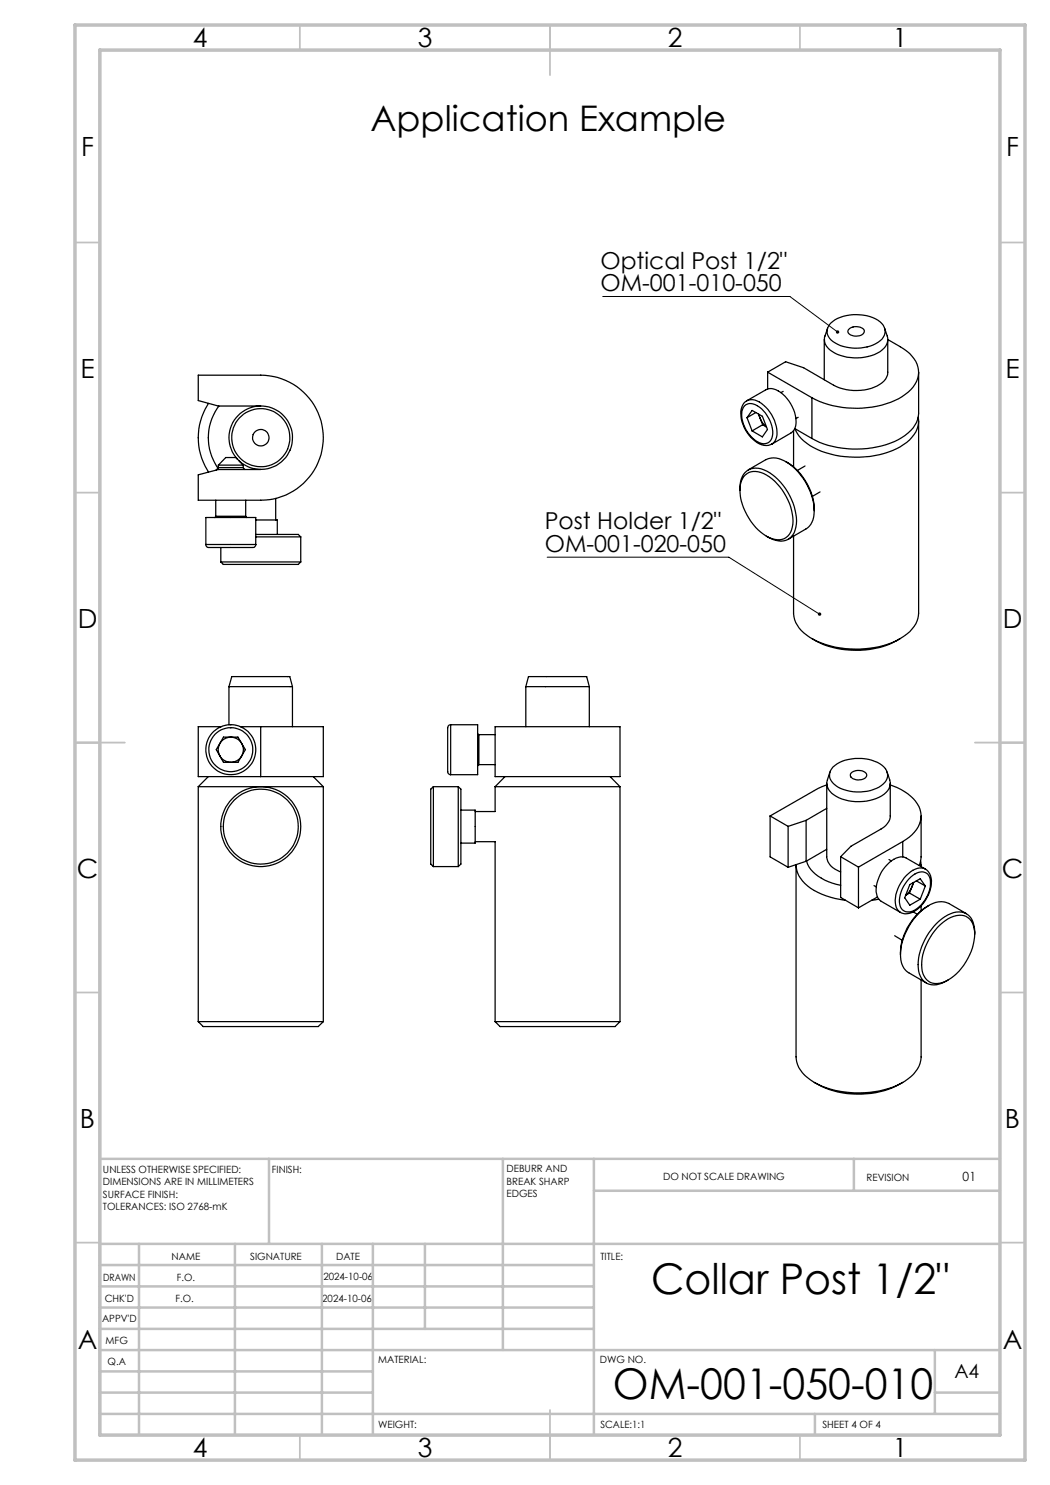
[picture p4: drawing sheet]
<svg xmlns="http://www.w3.org/2000/svg" width="210mm" height="297mm" viewBox="0 0 210 297" stroke-linecap="round" stroke-linejoin="round" font-family="sans-serif">
<g fill="none" stroke="#000" stroke-width=".25">
<path d="M153.5 74.4l3.6-2 3.6 1.2 6 3.4a9.7 9.7 0 0 0 9.7-.5 2.77 2.77 0 0 0 1.2-2.1v-6.5a15.9 15.9 0 0 1 4.8 3.3 4.7 4.7 0 0 1-.8 7.2 17.1 17.1 0 0 1-12.1 3.2 17.7 17.7 0 0 1-7.1-2.1M153.5 74.4l8.9 5.1M153.5 74.4v3.4M156.6 78.3l-.4 .2M162.4 79.5v8.2M164.9 67.9v8M165.5 65.6a4 4 0 0 0-.6 2.8 4.6 4.6 0 0 0 3.8 2.9 9.2 9.2 0 0 0 7.7-1.3 2.56 2.56 0 0 0 1-2.8l-.5-1.6M166.2 64.6a8.5 8.5 0 0 1 9.8-.2 2.35 2.35 0 0 1-.4 4 8.5 8.5 0 0 1-9.4-.4 2.22 2.22 0 0 1 0-3.4zM169.8 65.8a2.19 2.19 0 0 1 3.1 .3 1.37 1.37 0 0 1-1.8 1.1l-1-.2a.68 .68 0 0 1-.3-1.2zM183.7 74.4v8.2a6.1 6.1 0 0 1-3.3 4.9 19.4 19.4 0 0 1-18 .2M41.7 80.7a12.5 12.5 0 0 0 0 13.7M43.7 93v.5h4.9v-.5"/>
<path d="M43.7 93h4.9M43.7 93.5l-.5 .5M43.8 81.2a10.5 10.5 0 0 0-.2 12.4M47.5 91.9l-.3-.4h-2l-1.5 1.5M47.8 92.2l.8 .8M48.6 93.5l.4 .4M52.1 81.2h-8.4l-4-1.1v-5.1h12.4a12.5 12.5 0 0 1 12.6 12.5 12.5 12.5 0 0 1-12.6 12.5h-12.4v-5l4-1.1h8.4M55.1 99.7v4.3M148 98.1a3.9 3.9 0 0 1 2.2-4.3 5.9 5.9 0 0 1 5.4 2.1 11.6 11.6 0 0 1 3.6 9.5 3.1 3.1 0 0 1-4.7 2.5l-1.2-.7M148.9 81.2a2.2 2.2 0 0 1 3 .2 6.4 6.4 0 0 1 2.5 6.2 1.83 1.83 0 0 1-3 .7 6.7 6.7 0 0 1-3-6.1zM149 95a3.7 3.7 0 0 1 4.8 .4 11.7 11.7 0 0 1 4.8 9.4 3.1 3.1 0 0 1-4.8 2.7 11.4 11.4 0 0 1-5.8-10.1 3.7 3.7 0 0 1 1-2.4zM149.3 80.1h.1"/>
<path d="M149.4 80.1a2.9 2.9 0 0 1 3.4 1 7 7 0 0 1 2.4 6.7 2.25 2.25 0 0 1-3.3 1 6.9 6.9 0 0 1-3.5-7.4 1.94 1.94 0 0 1 .9-1.2M149.4 80.1l3.8-2.1a2.6 2.6 0 0 1 2.9 .5 7.1 7.1 0 0 1 2.9 7.1l-.7 .9-3.9 2.3M149.4 83.5l1 2.7M149.4 83.5l1-1.4 2.1 1.2 1 2.6-1 1.5-2.1-1.2M149.6 94l3.6-2.1a4.5 4.5 0 0 1 4.8 1 12.1 12.1 0 0 1 4.7 10.5l-.1 .6a3.2 3.2 0 0 1-1.4 1.8l-3.5 2M151.2 82.5l-1.8 1M151.7 82.8l.3 .8M151.8 82.9l.2 .7M152 83.6l.5 .9 .8 .9M152 83.6l.5 1.3M152.5 84.9l-2.1 1.3M152.5 84.9l.8 .5"/>
<path d="M157.2 92.4a11.6 11.6 0 0 1 5.6 9.7M158.7 86.1v7.3M159 85.7l3.4 2M159.6 83.5l-.4 .2M161 93.2l-1.5 .9M164 98.4l-1.5 .9M183.7 83.4a5.3 5.3 0 0 1-2.3 5.1 18 18 0 0 1-13.4 2.7 13.3 13.3 0 0 1-8.2-4l-.8-1.4M183.7 84.2v38.4a6.3 6.3 0 0 1-3.6 5.1 19.5 19.5 0 0 1-18.1-.2 6.2 6.2 0 0 1-3.3-4.9v-15.4M41.2 108.9a.67 .67 0 0 0 1 .6h8.1a.6 .6 0 0 0 .9-.6M41.2 108.9v-5.4h10v5.4M41.2 108.9h10M43.1 103.3l-.2 .2"/>
<path d="M43.1 103.3h6M43.1 100v3.3M44.2 112.4h15.9M44.2 112.4l.5 .5h15l.4-.5M44.2 109.5v2.9M49.1 103.3l.3 .2M49.1 100v3.3M51.2 107.4h8.9M51.2 106.9h8.5l.4 .5M51.2 104h4.3v2.9M60.1 107.4v5M45.8 137.3h12.7"/>
<path d="M45.8 137.3l.6-2h11.6l.5 2M45.8 137.3v7.7M58.5 137.3v8M105.2 137.3h12.7M105.2 137.3l.5-2h11.6l.6 2M105.2 137.3v8M117.9 137.3v8M162.4 127.7a17.7 17.7 0 0 0 17.7 0M39.7 157.3h25M39.7 157.3v47M41.7 155.3l-2 2M44.2 145.3h-4.5v10h12.4"/>
<path d="M44.7 147.4h2.9l1.5 2.5-1.5 2.6h-2.9l-1.4-2.6zM48.1 145.3h4M52.1 145.3h12.6v10h-12.6M52.1 145.3v10M62.7 155.3l2 2M64.7 157.3v47M86.7 157.3v16M86.7 157.3l-.6 .5v15l.6 .5M86.7 157.3h5M90.1 145a.89 .89 0 0 0-.6 1.2v8.1a.59 .59 0 0 0 .6 .6M90.1 145h5.4v9.9h-5.4M90.1 145v9.9"/>
<path d="M91.7 157.3l.5 .5v15l-.5 .5M91.7 157.3v16M95.5 146.7l.3 .2M95.8 152.9l-.3 .3M95.8 146.9v6M95.8 152.9h3.2M95.8 146.9h3.2M99 157.3h25M99 145.3h25v10h-25zM99 157.3v5h-4M101 155.3l-2 2M122 155.3l2 2"/>
<path d="M124 157.3v47M165.3 156.7v14.7a3.6 3.6 0 0 0 2.8 3M165.3 157l-1.7 .7-9.6 5.5M166 154.4a5.2 5.2 0 0 0-.6 2.7 5 5 0 0 0 4.3 3.1 9.1 9.1 0 0 0 7.5-1.7 2.46 2.46 0 0 0 .7-2.5l-.5-1.6M166.6 153.4a8.4 8.4 0 0 1 10.2 0 2.27 2.27 0 0 1-.6 3.7 8.6 8.6 0 0 1-9.4-.3 2.21 2.21 0 0 1-.2-3.4zM170.3 154.6a2.19 2.19 0 0 1 3 .3 1.31 1.31 0 0 1-1.7 1.1l-1-.3a.71 .71 0 0 1-.3-1.1zM178 157a9.1 9.1 0 0 1 6 4.9 5.1 5.1 0 0 1-2.1 5.5l-1.3 .9M178 156.7v6.5a3.1 3.1 0 0 1-1.8 2.6l-6 3.5-2.1 2M86.7 173.3h5M92.2 162h2.8v6.6h-2.8M95 168.3h4v36M154 163.2l3.6 2.1"/>
<path d="M154 163.2v8.2l3.6 2.1M157.6 165.3v8.2M159.2 172.9a6.6 6.6 0 0 0 4.4 5.6l2.5 1 3 .6M159.2 173v38.4a6.4 6.4 0 0 0 3.7 5.1M161.2 164.1l-3.6 1.2M161.2 164.1v8.2M161.2 172.3l-3.6 1.2M161.3 172.2a6.7 6.7 0 0 0 4.4 4.2l2.4 .7M165.3 161.7l-4.1 2.4M165.3 169.9l-4.1 2.4M168.1 171.3l3.6 2.1M168.1 171.3v8.2l3.6 2.1"/>
<path d="M171.7 173.4v8.2M174.8 177.1l.5 .3M175.5 179.4l-3.8 2.2M175.8 179.8l-1.5 .3M177.8 171.9l.5 .3M180.6 168.3l-8.9 5.1M180.6 168.3v3.1M181.9 178.6l2.1 1.2M182.2 175.4a2.54 2.54 0 0 1 3.4-.6 4.7 4.7 0 0 1-.6 5.3 3.9 3.9 0 0 1-4 2.2 2.37 2.37 0 0 1-1-2.9 7.2 7.2 0 0 1 2.2-4zM182.4 177.3l-.6 1.1-.6 .6 .7-.4M182.4 177.3l-.5 1.3M182.6 176.6l-.2 .7"/>
<path d="M182.7 176.5l-.3 .8M183.3 176.2l1.8 1M184.1 172.2l.1 1.1v-.3M184.2 163.2v8.2l-.4 1.7M185.1 173.8a3.3 3.3 0 0 1 1 4 6.6 6.6 0 0 1-4.6 4.9l-.5 .1-.9-.3M185.1 173.8l-3.8-2.2a3.3 3.3 0 0 0-3.9 1.3 6.9 6.9 0 0 0-2 6.4l.7 .9 4 2.3M185.1 173.8a2.9 2.9 0 0 0-3.4 .9 7.4 7.4 0 0 0-2.6 6.3l.4 .9 .6 .6M185.1 177.2l-1.1-1.4-2 1.1-1.1 2.7 1.1 1.4 2-1.2M185.1 177.2l-1.1 2.6M178.9 187.1l1.5 1M180.1 190.9a3.9 3.9 0 0 0 1.7 3.7l3.5 2M182.6 182.4l.8 .4"/>
<path d="M184.2 196v15.4a6.1 6.1 0 0 1-3.3 4.9 19.7 19.7 0 0 1-18 .2M184.2 181.2v.9M185.7 181.1a11.6 11.6 0 0 0-5.6 9.8M187.5 185.5a6 6 0 0 1 5.3-2.4 3.2 3.2 0 0 1 2.1 3.1 11.4 11.4 0 0 1-5.8 10.1 3 3 0 0 1-4.5-1.6 10.5 10.5 0 0 1 2.9-9.2zM193.3 182.7l-3.5-2a4.5 4.5 0 0 0-4.9 1 12.9 12.9 0 0 0-4.8 9.2M194.9 186.8a4.4 4.4 0 0 0-1.7-4.1 4.5 4.5 0 0 0-4.8 1 12.1 12.1 0 0 0-4.7 10.5 3.2 3.2 0 0 0 4.7 2.4l1.2-.6M39.7 204.3l.9 1h23l1.1-1M39.7 204.3h25M99 204.3h25M99 204.3l1 1h23l1-1M162.9 216.5a17.9 17.9 0 0 0 17.7 0"/>
<circle cx="52.2" cy="87.5" r="1.66"/>
<circle cx="52.2" cy="87.5" r="5.8"/>
<circle cx="52.2" cy="87.5" r="6.4"/>
<circle cx="46.1" cy="149.9" r="4.4"/>
<circle cx="46.2" cy="150" r="2.51"/>
<circle cx="46.2" cy="150" r="5"/>
<circle cx="52.2" cy="165.3" r="8"/>
<circle cx="52.2" cy="165.3" r="7.5"/>
</g>
<path d="M120.5 59.3h37.5l9.5 7.1M109.4 111.4h36.4l18.1 11.4" fill="none" stroke="#000" stroke-width=".2"/>
<g fill="none" stroke="#c0c0c0" stroke-width=".35">
<path d="M60 5v5M110 5v10M160 5v5M15 48.5h5M200 48.5h5M15 98.5h5M200 98.5h5M15 148.5h10M195 148.5h10M15 198.5h5M200 198.5h5M15 248.5h5"/>
<path d="M200 248.5h5M60 287v5M110 282v10M160 287v5"/>
</g>
<g fill="none" stroke="#c0c0c0" stroke-width=".5">
<path d="M53.8 231.8v17M100.6 231.8v38.2M118.8 231.8v55.2M118.8 238.2h81.2M170.8 231.8v6.4M200 231.8h-180v55.2M20 248.8h180M20 257.3h98.8M20 253h98.8M27.8 248.8v38.2M47 248.8v38.2M64.4 248.8v38.2"/>
<path d="M74.6 248.8v38.2M85 248.8v17M20 265.8h98.8M20 261.5h98.8M20 278.5h54.6M20 274.3h54.6M20 270h180M187 278.5h13M187 270v12.8M20 282.8h180M163 282.8v4.2"/>
</g>
<path d="M15 5h190v287h-190zM20 10h180v277h-180z" fill="none" stroke="#c0c0c0" stroke-width=".7"/>
<path d="M167.3 66.2h-.1a.33 .33 0 0 0 .1 .5 .33 .33 0 0 0 .5-.1l-.3-.2 .3 .2a.34 .34 0 0 0-.1-.5 .34 .34 0 0 0-.4 .1zM163.7 122.6a.34 .34 0 0 0 0 .5 .34 .34 0 0 0 .5-.1l-.3-.2 .4 .1a.35 .35 0 0 0-.2-.4 .35 .35 0 0 0-.4 .1z" fill="#000"/>
<g font-size="8.5">
<text x="130.2" y="258.8">Collar Post 1/2&quot;</text>
<text x="122.6" y="279.7">OM-001-050-010</text>
</g>
<text font-size="7.1" x="74.1" y="26.3">Application Example</text>
<g font-size="5.3">
<text x="38.5" y="9.5">4</text>
<text x="83.5" y="9.5">3</text>
<text x="133.6" y="9.5">2</text>
<text x="178.6" y="9.5">1</text>
<text x="16.2" y="31.3">F</text>
<text x="201.2" y="31.3">F</text>
<text x="16.1" y="75.5">E</text>
<text x="201.1" y="75.5">E</text>
<text x="15.5" y="125.5">D</text>
<text x="200.5" y="125.5">D</text>
<text x="15.4" y="175.5">C</text>
<text x="200.4" y="175.5">C</text>
<text x="16" y="225.5">B</text>
<text x="201" y="225.5">B</text>
<text x="15.5" y="269.8">A</text>
<text x="200.5" y="269.8">A</text>
<text x="38.5" y="291.5">4</text>
<text x="83.5" y="291.5">3</text>
<text x="133.6" y="291.5">2</text>
<text x="178.6" y="291.5">1</text>
</g>
<g font-size="4.7">
<text x="120.1" y="53.7">Optical Post 1/2&quot;</text>
<text x="120.1" y="58.3">OM-001-010-050</text>
<text x="109" y="105.8">Post Holder 1/2&quot;</text>
<text x="109" y="110.4">OM-001-020-050</text>
</g>
<text font-size="3.9" x="190.9" y="275.5">A4</text>
<text font-size="2.5" x="192.5" y="236.1">01</text>
<g font-size="2">
<text x="20.6" y="234.6">UNLESS OTHERWISE SPECIFIED:</text>
<text x="20.6" y="237.1">DIMENSIONS ARE IN MILLIMETERS</text>
<text x="20.6" y="239.6">SURFACE FINISH:</text>
<text x="54.4" y="234.6">FINISH:</text>
<text x="101.3" y="234.5">DEBURR AND</text>
<text x="101.3" y="237">BREAK SHARP</text>
<text x="101.3" y="239.5">EDGES</text>
<text x="132.6" y="236">DO NOT SCALE DRAWING</text>
<text x="173.3" y="236.2">REVISION</text>
<text x="20.6" y="242.1">TOLERANCES: ISO 2768-mK</text>
<text x="34.3" y="252">NAME</text>
<text x="50" y="251.9">SIGNATURE</text>
<text x="67.2" y="251.9">DATE</text>
<text x="120.1" y="251.9">TITLE:</text>
<text x="20.6" y="256.1">DRAWN</text>
<text x="35.3" y="256.1">F.O.</text>
<text x="64.7" y="255.9">2024-10-06</text>
<text x="20.9" y="260.3">CHK'D</text>
<text x="35.1" y="260.3">F.O.</text>
<text x="64.5" y="260.3">2024-10-06</text>
<text x="20.4" y="264.4">APPV'D</text>
<text x="21.1" y="268.8">MFG</text>
<text x="21.5" y="273">Q.A</text>
<text x="75.6" y="272.5">MATERIAL:</text>
<text x="120" y="272.5">DWG NO.</text>
<text x="75.6" y="285.5">WEIGHT:</text>
<text x="120.1" y="285.6">SCALE:1:1</text>
<text x="164.5" y="285.6">SHEET 4 OF 4</text>
</g>
</svg>
